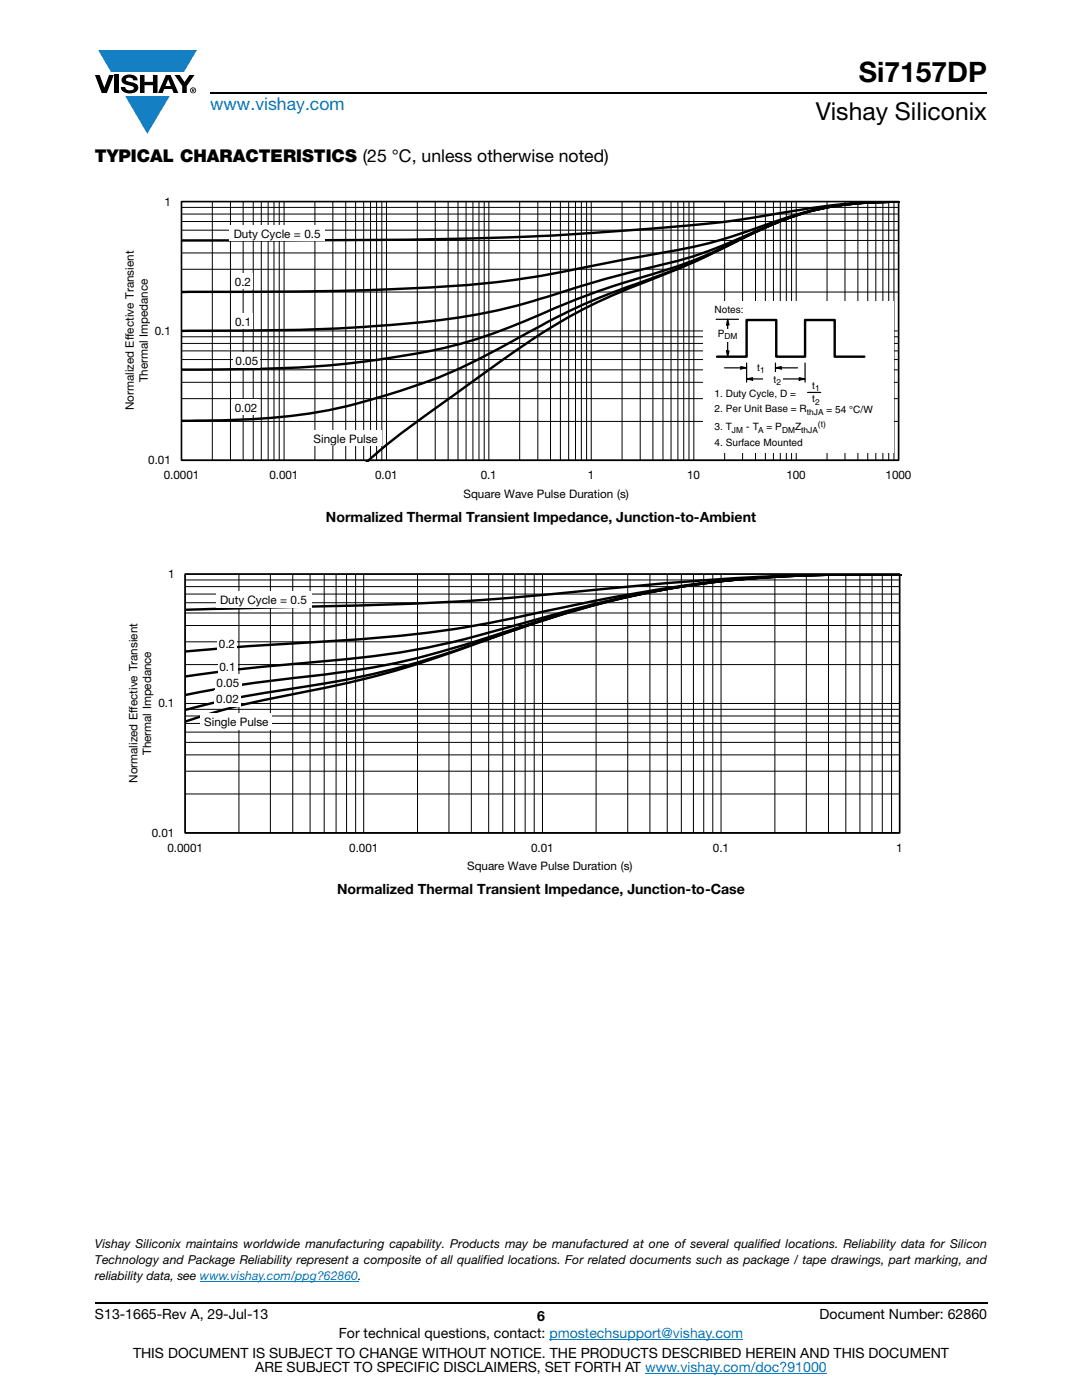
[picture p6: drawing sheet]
<svg xmlns="http://www.w3.org/2000/svg" width="216mm" height="279mm" viewBox="0 0 216 279" stroke-linecap="round" stroke-linejoin="round" font-family="sans-serif">
<g fill="#147fc3">
<path d="M19.6 10h19.7l-2.6 4.3h-1.1h-13.5z"/>
<path d="M25 19.2h8.9l-4.5 7.5z"/>
</g>
<g fill="#000">
<path d="M18.9 15h1l.9 2.5 1-2.5h.9l-1.4 3.6h-1zM22.9 15h.9v3.6h-.9zM24.6 15.3a2.1 2.1 0 0 1 2.8 .3l.1 .4h-.9a.79 .79 0 0 0-.7-.5 .79 .79 0 0 0-.8 .4l.3 .3 1 .2a1.08 1.08 0 0 1 1.2 1 1.08 1.08 0 0 1-1.1 1.2 1.73 1.73 0 0 1-2.4-1.2h.9a.96 .96 0 0 0 .8 .6 .96 .96 0 0 0 .9-.4 1.31 1.31 0 0 0-1.2-.6 1.03 1.03 0 0 1-1.1-.6 1.03 1.03 0 0 1 .2-1.1zM27.9 15h.9v1.3h1.7v-1.3h.9v3.6h-.9v-1.6h-1.7v1.6h-.9zM34.8 15h1.1l.9 1.4 1-1.4h1l-1.5 2.2v1.4h-.9v-1.4z"/>
<path d="M33.6 15.9l.5 1.3h-1.1zM33.1 15l-1.6 3.6h1l.3-.8h1.5l.3 .8h1l-1.6-3.6z"/>
<path d="M38.4 17.8h.2v.2h-.2zM38.3 17.7v.7h.1v-.3l.4 .3-.2-.3 .2-.2-.1-.2z"/>
<path d="M38.1 18a.46 .46 0 0 1 .9 0 .46 .46 0 0 1-.9 0zM37.9 18a.6 .6 0 0 0 1.2 0 .6 .6 0 0 0-1.2 0z"/>
</g>
<path d="M42 18.6h155M18.9 260h178.1" fill="none" stroke="#000" stroke-width=".36"/>
<path d="M39.9 255.7h31.6M109.6 267.3h38.7M128.7 274h36.3" fill="none" stroke="#007ec4" stroke-width=".2"/>
<g fill="#fff">
<path d="M24.8 39.1h157.7v60.7h-157.7z"/>
<path d="M36.2 40.2h143.1v51.7h-143.1z"/>
</g>
<g fill="none" stroke="#000" stroke-width=".2">
<path d="M36.2 58.3h143.1M36.2 53.7h143.1M36.2 50.5h143.1M36.2 48h143.1M36.2 45.9h143.1M36.2 44.2h143.1M36.2 42.7h143.1M36.2 41.4h143.1M36.2 40.2h143.1v51.7h-143.1zM42.4 40.2v51.7M46 40.2v51.7M48.5 40.2v51.7"/>
<path d="M50.5 40.2v51.7M52.1 40.2v51.7M53.5 40.2v51.7M54.7 40.2v51.7M55.7 40.2v51.7M56.7 40.2v51.7M62.8 40.2v51.7M66.4 40.2v51.7M69 40.2v51.7M71 40.2v51.7M72.6 40.2v51.7M73.9 40.2v51.7"/>
<path d="M75.1 40.2v51.7M76.2 40.2v51.7M77.1 40.2v51.7M83.3 40.2v51.7M86.8 40.2v51.7M89.4 40.2v51.7M91.4 40.2v51.7M93 40.2v51.7M94.4 40.2v51.7M95.6 40.2v51.7M96.6 40.2v51.7M97.5 40.2v51.7"/>
<path d="M103.7 40.2v51.7M107.3 40.2v51.7M109.8 40.2v51.7M111.8 40.2v51.7M113.5 40.2v51.7M114.8 40.2v51.7M116 40.2v51.7M117 40.2v51.7M118 40.2v51.7M124.1 40.2v51.7M127.7 40.2v51.7M130.3 40.2v51.7"/>
<path d="M132.3 40.2v51.7M133.9 40.2v51.7M135.3 40.2v51.7M136.4 40.2v51.7M137.5 40.2v51.7M138.4 40.2v51.7M144.6 40.2v51.7M148.2 40.2v51.7M150.7 40.2v51.7M152.7 40.2v51.7M154.3 40.2v51.7M155.7 40.2v51.7"/>
<path d="M156.9 40.2v51.7M157.9 40.2v51.7M158.9 40.2v51.7M165 40.2v51.7M168.6 40.2v51.7M171.2 40.2v51.7M173.2 40.2v51.7M174.8 40.2v51.7M176.2 40.2v51.7M177.3 40.2v51.7M178.4 40.2v51.7M36.2 79.6h143.1"/>
<path d="M36.2 76.3h143.1M36.2 73.8h143.1M36.2 71.8h143.1M36.2 70h143.1M36.2 68.5h143.1M36.2 67.2h143.1M36.2 66h143.1M36.2 84.1h143.1"/>
</g>
<path d="M36.2 40.2h143.1v51.7h-143.1z" fill="none" stroke="#000" stroke-width=".32"/>
<path d="M179.3 40.2a62.9 62.9 0 0 0-21.9 3.3l-5.3 2.2a306.8 306.8 0 0 1-19.7 9.1 120 120 0 0 0-24.5 11.8l-5.7 3.9-9.8 7a213.6 213.6 0 0 0-19.2 14.7M179.3 40.2a63.5 63.5 0 0 0-20.4 2.8 129.4 129.4 0 0 0-16.3 7.3 164.4 164.4 0 0 1-18.9 7.5 124 124 0 0 0-20.4 9.7 120.8 120.8 0 0 1-46.4 15.6 214.6 214.6 0 0 1-20.7 .9M179.3 40.2a65.5 65.5 0 0 0-18.8 2.3 110.9 110.9 0 0 0-16.4 7 110.7 110.7 0 0 1-18.7 6.7 163 163 0 0 0-20.5 7.8 105 105 0 0 1-29.2 7.8 237.6 237.6 0 0 1-35.3 2h-4.2M179.3 40.2a64.6 64.6 0 0 0-20.4 2.8l-3.6 1.3a205.1 205.1 0 0 1-18.5 7.3l-2.2 .6a281.6 281.6 0 0 0-28.3 7.9 141.2 141.2 0 0 1-32.1 5 519.3 519.3 0 0 1-38 .9M179.3 40.2a70.6 70.6 0 0 0-28.2 5.3 111.2 111.2 0 0 1-23.2 5.7l-6.3 1.2a212.6 212.6 0 0 1-43.8 5.3 1108.4 1108.4 0 0 1-41.6 .6M179.3 40.2a135.9 135.9 0 0 0-26.1 2.8 327.6 327.6 0 0 1-33.5 3.4 876.5 876.5 0 0 1-63.7 1.6h-19.8" fill="none" stroke="#000" stroke-width=".48"/>
<g fill="#fff">
<path d="M45.8 45h19v3h-19z"/>
<path d="M46.5 54.5h4v3h-4z"/>
<path d="M46.6 62.5h3.9v3.1h-3.9z"/>
<path d="M46.6 70.3h5.3v3h-5.3z"/>
<path d="M46.4 79.8h5.4v3h-5.4z"/>
<path d="M61.9 85.9h14.2v3h-14.2z"/>
<path d="M140.3 60.1h38.1v30.1h-38.1z"/>
</g>
<path d="M142.9 63.7h4.5M144.6 73.4h3.6M147.8 73.2l1.2 .2-1.2 .2zM149 72.4v3.9M149 75.6l1.2-.2v.5zM149.8 75.6h3.6M154.7 73.4l1.2-.2v.4zM154.7 72.4v2M155.6 73.4h3.5M156.2 75.6h3.6M159.5 75.4l1.1 .2-1.1 .3zM160.6 72.4v3.9" fill="none" stroke="#000" stroke-width=".24"/>
<path d="M147.8 73.2l1.2 .2-1.2 .2zM149 75.6l1.2-.2v.5zM154.7 73.4l1.2-.2v.4zM159.5 75.4l1.1 .2-1.1 .3z" fill="#000"/>
<g fill="#fff">
<path d="M149.5 71.8h3.9v2.5h-3.9z"/>
<path d="M152.3 74.3h3.9v2.5h-3.9z"/>
</g>
<path d="M145 70h.5l-.3 1.2zM145.2 63.7l.3 1.1h-.5z" fill="#000"/>
<path d="M145 70h.5l-.3 1.2zM145.2 63.7l.3 1.1h-.5zM145.2 64.5v5.9" fill="none" stroke="#000" stroke-width=".24"/>
<path d="M141.9 65.8h6.3v2.4h-6.3z" fill="#fff"/>
<path d="M143.1 71.2h5.9v-7.3h5.9v7.3h5.7v-7.3h6v7.3h5.9" fill="none" stroke="#000" stroke-width=".48"/>
<path d="M161.1 78.3h2.7" fill="none" stroke="#000" stroke-width=".24"/>
<g fill="#fff">
<path d="M25.5 113.4h155.3v60.8h-155.3z"/>
<path d="M36.9 114.6h142.7v51.7h-142.7z"/>
</g>
<g fill="none" stroke="#000" stroke-width=".2">
<path d="M36.9 118.6h142.6M36.9 117.1h142.6M36.9 115.7h142.6M36.9 114.6h142.6v51.6h-142.6zM47.7 114.6v51.6M54 114.6v51.6M58.4 114.6v51.6M61.9 114.6v51.6M64.7 114.6v51.6M67.1 114.6v51.6M69.2 114.6v51.6M71 114.6v51.6"/>
<path d="M72.6 114.6v51.6M83.3 114.6v51.6M89.6 114.6v51.6M94 114.6v51.6M97.5 114.6v51.6M100.3 114.6v51.6M102.7 114.6v51.6M104.8 114.6v51.6M106.6 114.6v51.6M108.2 114.6v51.6M118.9 114.6v51.6M125.3 114.6v51.6"/>
<path d="M129.7 114.6v51.6M133.1 114.6v51.6M136 114.6v51.6M138.4 114.6v51.6M140.4 114.6v51.6M142.2 114.6v51.6M143.9 114.6v51.6M154.6 114.6v51.6M160.9 114.6v51.6M165.3 114.6v51.6M168.8 114.6v51.6M171.6 114.6v51.6"/>
<path d="M174 114.6v51.6M176.1 114.6v51.6M177.9 114.6v51.6M36.9 132.6h142.6M36.9 128.1h142.6M36.9 124.8h142.6M36.9 122.3h142.6M36.9 120.3h142.6M36.9 158.5h142.6M36.9 153.9h142.6M36.9 150.7h142.6M36.9 148.2h142.6"/>
<path d="M36.9 146.1h142.6M36.9 144.4h142.6M36.9 142.9h142.6M36.9 141.6h142.6M36.9 140.4h142.6"/>
</g>
<path d="M36.9 114.6h142.6v51.6h-142.6z" fill="none" stroke="#000" stroke-width=".32"/>
<path d="M179.9 114.6a309.4 309.4 0 0 0-38.6 1.7 194.9 194.9 0 0 0-44.1 11.4l-2.2 .8a234.4 234.4 0 0 1-16.4 5.4 360.1 360.1 0 0 1-27.8 6.2l-6.6 1.7-7.3 2.2M179.9 114.6a309.4 309.4 0 0 0-38.6 1.7 187.6 187.6 0 0 0-41.9 10.6 183.7 183.7 0 0 1-29.1 8.5l-2.8 .5a460.1 460.1 0 0 0-25.3 4.5l-5.3 1.3M179.9 114.6a309.4 309.4 0 0 0-38.6 1.7 209.8 209.8 0 0 0-41.9 10.3 162.8 162.8 0 0 1-27.7 7.1l-4.2 .5a374.1 374.1 0 0 0-27.7 3.9l-2.9 .6M179.9 114.6a302.7 302.7 0 0 0-41.1 2 264.5 264.5 0 0 0-37.8 8.7 169.2 169.2 0 0 1-39.2 6.9l-13.2 1.3-11.7 1.5M179.9 114.6a321.7 321.7 0 0 0-41.1 1.9 458.8 458.8 0 0 0-39.1 7.4 250.6 250.6 0 0 1-38 4.3l-13.1 .8-11.7 1M179.9 114.6a535.5 535.5 0 0 0-65.2 3.5 638.1 638.1 0 0 1-59.5 3.1l-18.3 .5" fill="none" stroke="#000" stroke-width=".48"/>
<g fill="#fff">
<path d="M43.1 118h19v3.2h-19z"/>
<path d="M43.4 126.9h3.9v3.1h-3.9z"/>
<path d="M43.4 131.3h4v3.2h-4z"/>
<path d="M42.8 134.6h5.4v3.2h-5.4z"/>
<path d="M42.8 137.9h5.3v3.2h-5.3z"/>
<path d="M40.1 142.4h14.2v3.2h-14.2z"/>
</g>
<text font-size="5.6" x="171.3" y="16.4">Si7157DP</text>
<text font-size="4.9" x="162.8" y="24">Vishay Siliconix</text>
<text font-size="3.5" fill="#007ec4" x="42" y="21.9">www.vishay.com</text>
<text font-size="3.5" x="18.9" y="32.3">TYPICAL CHARACTERISTICS (25 °C, unless otherwise noted)</text>
<g font-size="2.8">
<text x="65" y="104.1">Normalized Thermal Transient Impedance, Junction-to-Ambient</text>
<text x="67.2" y="178.5">Normalized Thermal Transient Impedance, Junction-to-Case</text>
<text x="18.9" y="263.3">S13-1665-Rev A, 29-Jul-13</text>
<text x="107.2" y="263.6">6</text>
<text x="163.6" y="263.3">Document Number: 62860</text>
<text x="67.6" y="267.1">For technical questions, contact: pmostechsupport@vishay.com</text>
<text x="26.5" y="271">THIS DOCUMENT IS SUBJECT TO CHANGE WITHOUT NOTICE. THE PRODUCTS DESCRIBED HEREIN AND THIS DOCUMENT</text>
<text x="50.9" y="273.8">ARE SUBJECT TO SPECIFIC DISCLAIMERS, SET FORTH AT www.vishay.com/doc?91000</text>
</g>
<g font-size="2.5">
<text x="18.9" y="249.1">Vishay Siliconix maintains worldwide manufacturing capability. Products may be manufactured at one of several qualified locations. Reliability data for Silicon</text>
<text x="18.9" y="252.3">Technology and Package Reliability represent a composite of all qualified locations. For related documents such as package / tape drawings, part marking, and</text>
<text x="18.9" y="255.5">reliability data, see www.vishay.com/ppg?62860.</text>
</g>
<g font-size="2.3">
<text x="32.8" y="41">1</text>
<text x="46.6" y="47.5">Duty Cycle = 0.5</text>
<text x="46.9" y="57">0.2</text>
<text x="46.9" y="65">0.1</text>
<text x="30.9" y="66.8">0.1</text>
<text x="29.5" y="76.3" transform="rotate(-90 29.5 76.3)">Thermal Impedance</text>
<text x="47" y="72.8">0.05</text>
<text x="26.7" y="81.9" transform="rotate(-90 26.7 81.9)">Normalized Effective Transient</text>
<text x="46.8" y="82.3">0.02</text>
<text x="62.6" y="88.4">Single Pul</text>
<text x="73" y="88.4">s</text>
<text x="74.1" y="88.4">e</text>
<text x="29.6" y="92.7">0.01</text>
<text x="32.7" y="95.6">0.0001</text>
<text x="53.8" y="95.6">0.001</text>
<text x="74.8" y="95.6">0.01</text>
<text x="95.9" y="95.6">0.1</text>
<text x="117.3" y="95.6">1</text>
<text x="137.1" y="95.6">10</text>
<text x="156.9" y="95.6">100</text>
<text x="176.7" y="95.6">1000</text>
<text x="92.5" y="99.4">Square Wave Pulse Duration (s)</text>
<text x="33.5" y="115.4">1</text>
<text x="43.9" y="120.5">Duty Cycle = 0.5</text>
<text x="43.7" y="129.4">0.2</text>
<text x="43.2" y="137.1">0.05</text>
<text x="43.8" y="133.8">0.1</text>
<text x="31.6" y="141.2">0.1</text>
<text x="43.2" y="140.4">0.02</text>
<text x="40.8" y="144.9">Single Pulse</text>
<text x="30.2" y="150.7" transform="rotate(-90 30.2 150.7)">Thermal Impedance</text>
<text x="27.5" y="156.2" transform="rotate(-90 27.5 156.2)">Normalized Effective Transient</text>
<text x="30.3" y="167">0.01</text>
<text x="33.4" y="170">0.0001</text>
<text x="69.7" y="170">0.001</text>
<text x="93.2" y="173.7">Square Wave Pulse Duration (s)</text>
<text x="106" y="170">0.01</text>
<text x="142.2" y="170">0.1</text>
<text x="178.9" y="170">1</text>
</g>
<g font-size="2">
<text x="142.6" y="62.5">Notes:</text>
<text x="143.2" y="67.3">P</text>
<text x="151.1" y="74">t</text>
<text x="154.4" y="76.5">t</text>
<text x="162.1" y="77.6">t</text>
<text x="142.6" y="79.2">1. Duty Cycle, D =</text>
<text x="142.6" y="82.3">2. Per Unit Base = R</text>
<text x="162.1" y="80.3">t</text>
<text x="164.9" y="82.3">= 54 °C/W</text>
<text x="142.6" y="89.1">4. Surface Mounted</text>
<text x="142.6" y="85.9">3. T</text>
<text x="148.9" y="85.9">- T</text>
<text x="153" y="85.9">= P</text>
<text x="158.6" y="85.9">Z</text>
</g>
<g font-size="1.7">
<text x="144.6" y="67.7">DM</text>
<text x="151.7" y="74.4">1</text>
<text x="154.9" y="76.9">2</text>
<text x="161" y="82.8">thJA</text>
<text x="162.7" y="78.1">1</text>
<text x="162.7" y="80.8">2</text>
<text x="146" y="86.3">JM</text>
<text x="151.3" y="86.3">A</text>
<text x="156" y="86.3">DM</text>
<text x="159.9" y="86.3">thJA</text>
<text x="163.2" y="85.3">(t)</text>
</g>
</svg>
